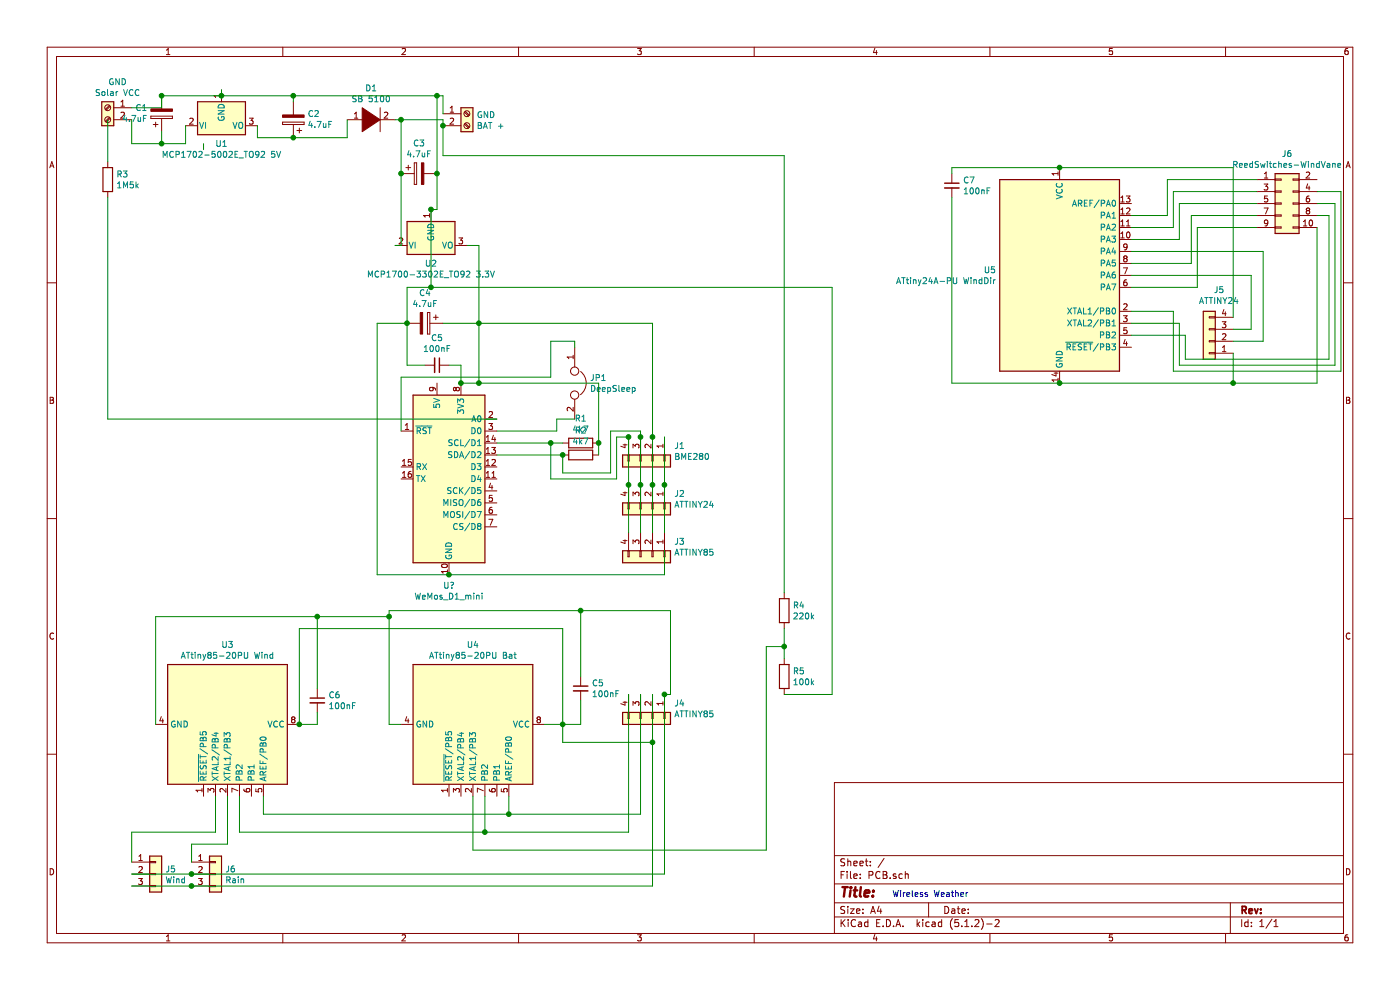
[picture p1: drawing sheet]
EESchema Schematic File Version 4
EELAYER 29 0
EELAYER END
$Descr A4 11693 8268
encoding utf-8
Sheet 1 1
Title ""
Date ""
Rev ""
Comp ""
Comment1 ""
Comment2 ""
Comment3 ""
Comment4 ""
$EndDescr
$Comp
L Connector:Screw_Terminal_01x02 GND
U 1 1
P 900 900
F 0 "GND" H 818 1117 50  0000 C CNN
F 1 "Solar VCC" H 818 1026 50  0000 C CNN
F 2 "" H 900 900 50  0001 C CNN
F 3 "~" H 900 900 50  0001 C CNN
	1    900  900 
	-1   0    0    -1  
$EndComp
$Comp
L Regulator_Linear:MCP1700-5002E_TO92 U1
U 1 1
P 1850 1050
F 0 "U1" H 1850 901 50  0000 C CNN
F 1 "MCP1702-5002E_TO92 5V" H 1850 810 50  0000 C CNN
F 2 "Package_TO_SOT_THT:TO-92_Inline" H 1850 850 50  0001 C CIN
F 3 "http://ww1.microchip.com/downloads/en/DeviceDoc/20001826D.pdf" H 1850 1050 50  0001 C CNN
	1    1850 1050
	1    0    0    -1  
$EndComp
$Comp
L Device:CP C1
U 1 1
P 1350 950
F 0 "C1" H 1233 904 50  0000 R CNN
F 1 "4.7uF" H 1233 995 50  0000 R CNN
F 2 "" H 1388 800 50  0001 C CNN
F 3 "~" H 1350 950 50  0001 C CNN
	1    1350 950 
	1    0    0    1   
$EndComp
Wire Wire Line
	1700 1200 1700 1250
Wire Wire Line
	1100 1000 1100 1200
Wire Wire Line
	1350 900  1350 800 
Wire Wire Line
	1350 1200 1350 1100
Wire Wire Line
	1100 1200 1350 1200
Connection ~ 1350 1200
Wire Wire Line
	1550 1200 1550 1050
Wire Wire Line
	1350 1200 1550 1200
Wire Wire Line
	1100 900  1350 900 
Wire Wire Line
	1350 800  1850 800 
Wire Wire Line
	1850 800  1850 750 
Connection ~ 1350 800 
$Comp
L Device:CP C2
U 1 1
P 2450 1000
F 0 "C2" H 2332 954 50  0000 R CNN
F 1 "4.7uF" H 2332 1045 50  0000 R CNN
F 2 "" H 2488 850 50  0001 C CNN
F 3 "~" H 2450 1000 50  0001 C CNN
	1    2450 1000
	-1   0    0    1   
$EndComp
Wire Wire Line
	1850 800  2450 800 
Wire Wire Line
	2450 800  2450 850 
Connection ~ 1850 800 
Wire Wire Line
	2450 1150 2150 1150
Wire Wire Line
	2150 1150 2150 1050
$Comp
L pspice:DIODE D1
U 1 1
P 3100 1000
F 0 "D1" H 3100 1265 50  0000 C CNN
F 1 "SB 5100" H 3100 1174 50  0000 C CNN
F 2 "" H 3100 1000 50  0001 C CNN
F 3 "~" H 3100 1000 50  0001 C CNN
	1    3100 1000
	1    0    0    -1  
$EndComp
Wire Wire Line
	2450 1150 2900 1150
Wire Wire Line
	2900 1150 2900 1000
Connection ~ 2450 1150
$Comp
L Connector:Screw_Terminal_01x02 GND
U 1 1
P 3900 950
F 0 "GND" H 3980 942 50  0000 L CNN
F 1 "BAT +" H 3980 851 50  0000 L CNN
F 2 "" H 3900 950 50  0001 C CNN
F 3 "~" H 3900 950 50  0001 C CNN
	1    3900 950 
	1    0    0    -1  
$EndComp
Wire Wire Line
	3300 1000 3350 1000
Wire Wire Line
	2450 800  3650 800 
Wire Wire Line
	3700 800  3700 950 
Connection ~ 2450 800 
$Comp
L Regulator_Linear:MCP1700-3302E_TO92 U2
U 1 1
P 3600 2050
F 0 "U2" H 3600 1901 50  0000 C CNN
F 1 "MCP1700-3302E_TO92 3.3V" H 3600 1810 50  0000 C CNN
F 2 "Package_TO_SOT_THT:TO-92_Inline" H 3600 1850 50  0001 C CIN
F 3 "http://ww1.microchip.com/downloads/en/DeviceDoc/20001826D.pdf" H 3600 2050 50  0001 C CNN
	1    3600 2050
	1    0    0    -1  
$EndComp
$Comp
L Device:CP C3
U 1 1
P 3500 1450
F 0 "C3" V 3245 1450 50  0000 C CNN
F 1 "4.7uF" V 3336 1450 50  0000 C CNN
F 2 "" H 3538 1300 50  0001 C CNN
F 3 "~" H 3500 1450 50  0001 C CNN
	1    3500 1450
	0    -1   1    0   
$EndComp
Wire Wire Line
	3350 1450 3350 2050
Wire Wire Line
	3350 2050 3300 2050
Wire Wire Line
	3350 1450 3350 1000
Connection ~ 3350 1450
Connection ~ 3350 1000
Wire Wire Line
	3350 1000 3700 1000
Wire Wire Line
	3650 1450 3650 800 
Connection ~ 3650 800 
Wire Wire Line
	3650 800  3700 800 
Wire Wire Line
	3650 1450 3650 1750
Wire Wire Line
	3650 1750 3600 1750
Connection ~ 3650 1450
$Comp
L Device:CP C4
U 1 1
P 3550 2700
F 0 "C4" V 3295 2700 50  0000 C CNN
F 1 "4.7uF" V 3386 2700 50  0000 C CNN
F 2 "" H 3588 2550 50  0001 C CNN
F 3 "~" H 3550 2700 50  0001 C CNN
	1    3550 2700
	0    1    1    0   
$EndComp
Wire Wire Line
	4000 2050 3900 2050
Wire Wire Line
	3700 2700 4000 2700
Wire Wire Line
	4000 2700 4000 2050
Wire Wire Line
	3400 2700 3400 2400
Wire Wire Line
	3400 2400 3600 2400
Wire Wire Line
	3600 2400 3600 1750
Connection ~ 3600 1750
$Comp
L MCU_Module:WeMos_D1_mini U?
U 1 1
P 3750 4000
F 0 "U?" H 3750 3111 50  0000 C CNN
F 1 "WeMos_D1_mini" H 3750 3020 50  0000 C CNN
F 2 "Module:WEMOS_D1_mini_light" H 3750 2850 50  0001 C CNN
F 3 "https://wiki.wemos.cc/products:d1:d1_mini#documentation" H 1900 2850 50  0001 C CNN
	1    3750 4000
	1    0    0    -1  
$EndComp
Wire Wire Line
	4000 2700 4000 3200
Wire Wire Line
	4000 3200 3850 3200
Connection ~ 4000 2700
Wire Wire Line
	3750 4800 3150 4800
Wire Wire Line
	3150 4800 3150 2700
Wire Wire Line
	3150 2700 3400 2700
Connection ~ 3400 2700
$Comp
L Device:Jumper JP1
U 1 1
P 4800 3200
F 0 "JP1" V 4754 3326 50  0000 L CNN
F 1 "DeepSleep" V 4845 3326 50  0000 L CNN
F 2 "" H 4800 3200 50  0001 C CNN
F 3 "~" H 4800 3200 50  0001 C CNN
	1    4800 3200
	0    1    1    0   
$EndComp
Wire Wire Line
	3350 3600 3350 3150
Wire Wire Line
	3350 3150 4600 3150
Wire Wire Line
	4600 3150 4600 2850
Wire Wire Line
	4600 2850 4800 2850
Wire Wire Line
	4800 2850 4800 2900
Wire Wire Line
	4800 3500 4650 3500
Wire Wire Line
	4650 3500 4650 3600
Wire Wire Line
	4650 3600 4150 3600
$Comp
L Device:C_Small C5
U 1 1
P 3650 3050
F 0 "C5" V 3421 3050 50  0000 C CNN
F 1 "100nF" V 3512 3050 50  0000 C CNN
F 2 "" H 3650 3050 50  0001 C CNN
F 3 "~" H 3650 3050 50  0001 C CNN
	1    3650 3050
	0    1    1    0   
$EndComp
Wire Wire Line
	3850 3200 3850 3050
Wire Wire Line
	3850 3050 3750 3050
Connection ~ 3850 3200
Wire Wire Line
	3550 3050 3400 3050
Wire Wire Line
	3400 3050 3400 2700
$Comp
L Device:R R1
U 1 1
P 4850 3700
F 0 "R1" V 4643 3700 50  0000 C CNN
F 1 "4k7" V 4734 3700 50  0000 C CNN
F 2 "" V 4780 3700 50  0001 C CNN
F 3 "~" H 4850 3700 50  0001 C CNN
	1    4850 3700
	0    1    1    0   
$EndComp
$Comp
L Device:R R2
U 1 1
P 4850 3800
F 0 "R2" V 4643 3800 50  0000 C CNN
F 1 "4k7" V 4734 3800 50  0000 C CNN
F 2 "" V 4780 3800 50  0001 C CNN
F 3 "~" H 4850 3800 50  0001 C CNN
	1    4850 3800
	0    1    1    0   
$EndComp
Wire Wire Line
	4150 3700 4600 3700
Wire Wire Line
	4150 3800 4700 3800
Wire Wire Line
	5000 3800 5000 3700
Wire Wire Line
	5000 3700 5000 3200
Wire Wire Line
	5000 3200 4000 3200
Connection ~ 5000 3700
Connection ~ 4000 3200
$Comp
L Connector_Generic:Conn_01x04 J1
U 1 1
P 5450 3850
F 0 "J1" V 5322 4030 50  0000 L CNN
F 1 "BME280" V 5413 4030 50  0000 L CNN
F 2 "" H 5450 3850 50  0001 C CNN
F 3 "~" H 5450 3850 50  0001 C CNN
	1    5450 3850
	0    1    1    0   
$EndComp
$Comp
L Connector_Generic:Conn_01x04 J2
U 1 1
P 5450 4250
F 0 "J2" V 5322 4430 50  0000 L CNN
F 1 "ATTINY24" V 5413 4430 50  0000 L CNN
F 2 "" H 5450 4250 50  0001 C CNN
F 3 "~" H 5450 4250 50  0001 C CNN
	1    5450 4250
	0    1    1    0   
$EndComp
$Comp
L Connector_Generic:Conn_01x04 J3
U 1 1
P 5450 4650
F 0 "J3" V 5322 4830 50  0000 L CNN
F 1 "ATTINY85" V 5413 4830 50  0000 L CNN
F 2 "" H 5450 4650 50  0001 C CNN
F 3 "~" H 5450 4650 50  0001 C CNN
	1    5450 4650
	0    1    1    0   
$EndComp
Wire Wire Line
	5550 3650 5550 4050
Wire Wire Line
	5550 4450 5550 4050
Connection ~ 5550 4050
Wire Wire Line
	5550 4600 5550 4800
Wire Wire Line
	5550 4800 3750 4800
Connection ~ 3750 4800
Wire Wire Line
	5450 4450 5450 4050
Wire Wire Line
	5450 4050 5450 3650
Connection ~ 5450 4050
Wire Wire Line
	5450 3650 5450 2700
Wire Wire Line
	5450 2700 4000 2700
Connection ~ 5450 3650
Wire Wire Line
	5350 4450 5350 4050
Wire Wire Line
	5350 4050 5350 3650
Connection ~ 5350 4050
Wire Wire Line
	5250 4450 5250 4050
Wire Wire Line
	5250 4050 5250 3650
Connection ~ 5250 4050
Wire Wire Line
	4700 3800 4700 3950
Wire Wire Line
	4700 3950 5100 3950
Wire Wire Line
	5100 3950 5100 3600
Wire Wire Line
	5100 3600 5350 3600
Wire Wire Line
	5350 3600 5350 3650
Connection ~ 4700 3800
Connection ~ 5350 3650
Wire Wire Line
	4600 3700 4600 4000
Wire Wire Line
	4600 4000 5150 4000
Wire Wire Line
	5150 4000 5150 3650
Wire Wire Line
	5150 3650 5250 3650
Connection ~ 4600 3700
Wire Wire Line
	4600 3700 4700 3700
Connection ~ 5250 3650
$Comp
L Device:R R3
U 1 1
P 900 1500
F 0 "R3" H 970 1546 50  0000 L CNN
F 1 "1M5k" H 970 1455 50  0000 L CNN
F 2 "" V 830 1500 50  0001 C CNN
F 3 "~" H 900 1500 50  0001 C CNN
	1    900  1500
	1    0    0    -1  
$EndComp
Wire Wire Line
	900  1000 900  1350
Wire Wire Line
	900  1650 900  3500
Wire Wire Line
	900  3500 4150 3500
$Comp
L MCU_Microchip_ATtiny:ATtiny85-20PU U3
U 1 1
P 1900 6050
F 0 "U3" V 1233 6050 50  0000 C CNN
F 1 "ATtiny85-20PU Wind" V 1324 6050 50  0000 C CNN
F 2 "Package_DIP:DIP-8_W7.62mm" H 1900 6050 50  0001 C CIN
F 3 "http://ww1.microchip.com/downloads/en/DeviceDoc/atmel-2586-avr-8-bit-microcontroller-attiny25-attiny45-attiny85_datasheet.pdf" H 1900 6050 50  0001 C CNN
	1    1900 6050
	0    1    1    0   
$EndComp
$Comp
L MCU_Microchip_ATtiny:ATtiny85-20PU U4
U 1 1
P 3950 6050
F 0 "U4" V 3283 6050 50  0000 C CNN
F 1 "ATtiny85-20PU Bat" V 3374 6050 50  0000 C CNN
F 2 "Package_DIP:DIP-8_W7.62mm" H 3950 6050 50  0001 C CIN
F 3 "http://ww1.microchip.com/downloads/en/DeviceDoc/atmel-2586-avr-8-bit-microcontroller-attiny25-attiny45-attiny85_datasheet.pdf" H 3950 6050 50  0001 C CNN
	1    3950 6050
	0    1    1    0   
$EndComp
Wire Wire Line
	1300 6050 1300 5150
Wire Wire Line
	1300 5150 2650 5150
Wire Wire Line
	3250 5150 3250 6050
Wire Wire Line
	3250 6050 3350 6050
Wire Wire Line
	2500 6050 2500 5250
Wire Wire Line
	2500 5250 4700 5250
Wire Wire Line
	4700 5250 4700 6050
Wire Wire Line
	4700 6050 4550 6050
Wire Wire Line
	2200 6650 2200 6800
Wire Wire Line
	2200 6800 4250 6800
Wire Wire Line
	4250 6800 4250 6650
$Comp
L Connector_Generic:Conn_01x04 J4
U 1 1
P 5450 6000
F 0 "J4" V 5322 6180 50  0000 L CNN
F 1 "ATTINY85" V 5413 6180 50  0000 L CNN
F 2 "" H 5450 6000 50  0001 C CNN
F 3 "~" H 5450 6000 50  0001 C CNN
	1    5450 6000
	0    1    1    0   
$EndComp
$Comp
L Device:C_Small C5
U 1 1
P 4850 5750
F 0 "C5" H 4942 5796 50  0000 L CNN
F 1 "100nF" H 4942 5705 50  0000 L CNN
F 2 "" H 4850 5750 50  0001 C CNN
F 3 "~" H 4850 5750 50  0001 C CNN
	1    4850 5750
	1    0    0    -1  
$EndComp
$Comp
L Device:C_Small C6
U 1 1
P 2650 5850
F 0 "C6" H 2742 5896 50  0000 L CNN
F 1 "100nF" H 2742 5805 50  0000 L CNN
F 2 "" H 2650 5850 50  0001 C CNN
F 3 "~" H 2650 5850 50  0001 C CNN
	1    2650 5850
	1    0    0    -1  
$EndComp
Wire Wire Line
	4700 6050 4850 6050
Wire Wire Line
	4850 6050 4850 5850
Connection ~ 4700 6050
Wire Wire Line
	4850 5650 4850 5100
Wire Wire Line
	4850 5100 3250 5100
Wire Wire Line
	3250 5100 3250 5150
Connection ~ 3250 5150
Wire Wire Line
	2500 6050 2650 6050
Wire Wire Line
	2650 6050 2650 5950
Connection ~ 2500 6050
Wire Wire Line
	2650 5750 2650 5150
Connection ~ 2650 5150
Wire Wire Line
	2650 5150 3250 5150
Wire Wire Line
	4850 5100 5600 5100
Wire Wire Line
	5600 5100 5600 5800
Wire Wire Line
	5600 5800 5550 5800
Connection ~ 4850 5100
Wire Wire Line
	5450 5800 5450 6200
Wire Wire Line
	5450 6200 4700 6200
Wire Wire Line
	4700 6200 4700 6050
Wire Wire Line
	4250 6800 5350 6800
Wire Wire Line
	5350 6800 5350 5800
Connection ~ 4250 6800
Wire Wire Line
	4050 6650 4050 6950
Wire Wire Line
	4050 6950 2000 6950
Wire Wire Line
	2000 6950 2000 6650
Wire Wire Line
	4050 6950 5250 6950
Wire Wire Line
	5250 6950 5250 5800
Connection ~ 4050 6950
$Comp
L Connector_Generic:Conn_01x03 J5
U 1 1
P 1300 7300
F 0 "J5" H 1380 7342 50  0000 L CNN
F 1 "Wind" H 1380 7251 50  0000 L CNN
F 2 "" H 1300 7300 50  0001 C CNN
F 3 "~" H 1300 7300 50  0001 C CNN
	1    1300 7300
	1    0    0    -1  
$EndComp
$Comp
L Connector_Generic:Conn_01x03 J6
U 1 1
P 1800 7300
F 0 "J6" H 1880 7342 50  0000 L CNN
F 1 "Rain" H 1880 7251 50  0000 L CNN
F 2 "" H 1800 7300 50  0001 C CNN
F 3 "~" H 1800 7300 50  0001 C CNN
	1    1800 7300
	1    0    0    -1  
$EndComp
Wire Wire Line
	1100 7400 1600 7400
Wire Wire Line
	1600 7400 5450 7400
Wire Wire Line
	5450 7400 5450 6200
Connection ~ 1600 7400
Connection ~ 5450 6200
Wire Wire Line
	1100 7300 1600 7300
Wire Wire Line
	1600 7300 5550 7300
Wire Wire Line
	5550 5800 5550 7300
Connection ~ 1600 7300
Connection ~ 5550 5800
Wire Wire Line
	1800 6650 1800 6950
Wire Wire Line
	1800 6950 1100 6950
Wire Wire Line
	1100 6950 1100 7200
Wire Wire Line
	1900 6650 1900 7050
Wire Wire Line
	1900 7050 1600 7050
Wire Wire Line
	1600 7050 1600 7200
$Comp
L Device:R R5
U 1 1
P 6550 5650
F 0 "R5" H 6620 5696 50  0000 L CNN
F 1 "100k" H 6620 5605 50  0000 L CNN
F 2 "" V 6480 5650 50  0001 C CNN
F 3 "~" H 6550 5650 50  0001 C CNN
	1    6550 5650
	1    0    0    -1  
$EndComp
$Comp
L Device:R R4
U 1 1
P 6550 5100
F 0 "R4" H 6620 5146 50  0000 L CNN
F 1 "220k" H 6620 5055 50  0000 L CNN
F 2 "" V 6480 5100 50  0001 C CNN
F 3 "~" H 6550 5100 50  0001 C CNN
	1    6550 5100
	1    0    0    -1  
$EndComp
Wire Wire Line
	6550 5250 6550 5400
Wire Wire Line
	3950 6650 3950 7100
Wire Wire Line
	3950 7100 6400 7100
Wire Wire Line
	6400 7100 6400 5400
Wire Wire Line
	6400 5400 6550 5400
Connection ~ 6550 5400
Wire Wire Line
	6550 5400 6550 5500
Wire Wire Line
	3700 1300 6550 1300
Wire Wire Line
	6550 1300 6550 4950
Wire Wire Line
	3700 1000 3700 1050
Connection ~ 3700 1050
Wire Wire Line
	3700 1050 3700 1300
Wire Wire Line
	6550 5800 6950 5800
Wire Wire Line
	6950 5800 6950 2400
Wire Wire Line
	6950 2400 3600 2400
Connection ~ 3600 2400
$Comp
L MCU_Microchip_ATtiny:ATtiny24A-PU U5
U 1 1
P 8850 2300
F 0 "U5" H 8321 2346 50  0000 R CNN
F 1 "ATtiny24A-PU WindDir" H 8321 2255 50  0000 R CNN
F 2 "Package_DIP:DIP-14_W7.62mm" H 8850 2300 50  0001 C CIN
F 3 "http://ww1.microchip.com/downloads/en/DeviceDoc/doc8183.pdf" H 8850 2300 50  0001 C CNN
	1    8850 2300
	1    0    0    -1  
$EndComp
$Comp
L Device:C_Small C7
U 1 1
P 7950 1550
F 0 "C7" H 8042 1596 50  0000 L CNN
F 1 "100nF" H 8042 1505 50  0000 L CNN
F 2 "" H 7950 1550 50  0001 C CNN
F 3 "~" H 7950 1550 50  0001 C CNN
	1    7950 1550
	1    0    0    -1  
$EndComp
Wire Wire Line
	8850 1400 7950 1400
Wire Wire Line
	7950 1400 7950 1450
Wire Wire Line
	7950 1650 7950 3200
Wire Wire Line
	7950 3200 8850 3200
$Comp
L Connector_Generic:Conn_01x04 J5
U 1 1
P 10100 2850
F 0 "J5" H 10018 2425 50  0000 C CNN
F 1 "ATTINY24" H 10018 2516 50  0000 C CNN
F 2 "" H 10100 2850 50  0001 C CNN
F 3 "~" H 10100 2850 50  0001 C CNN
	1    10100 2850
	-1   0    0    1   
$EndComp
Wire Wire Line
	10300 2950 10300 3200
Wire Wire Line
	10300 3200 8850 3200
Connection ~ 8850 3200
Wire Wire Line
	10300 2650 10300 1400
Wire Wire Line
	10300 1400 8850 1400
Connection ~ 8850 1400
Wire Wire Line
	10550 2100 10550 2850
Wire Wire Line
	10550 2850 10300 2850
Wire Wire Line
	9450 2100 10550 2100
Wire Wire Line
	10300 2750 10450 2750
Wire Wire Line
	10450 2750 10450 2300
Wire Wire Line
	10450 2300 9450 2300
$Comp
L Connector_Generic:Conn_02x05_Odd_Even J6
U 1 1
P 10700 1700
F 0 "J6" H 10750 2117 50  0000 C CNN
F 1 "ReedSwitches-WindVane" H 10750 2026 50  0000 C CNN
F 2 "" H 10700 1700 50  0001 C CNN
F 3 "~" H 10700 1700 50  0001 C CNN
	1    10700 1700
	1    0    0    -1  
$EndComp
Wire Wire Line
	11000 1900 11000 3200
Wire Wire Line
	11000 3200 10300 3200
Connection ~ 10300 3200
Wire Wire Line
	9450 1800 9750 1800
Wire Wire Line
	9750 1800 9750 1500
Wire Wire Line
	9750 1500 10500 1500
Wire Wire Line
	9450 1900 9800 1900
Wire Wire Line
	9800 1900 9800 1600
Wire Wire Line
	9800 1600 10500 1600
Wire Wire Line
	9450 2000 9850 2000
Wire Wire Line
	9850 2000 9850 1700
Wire Wire Line
	9850 1700 10500 1700
Wire Wire Line
	9450 2200 9950 2200
Wire Wire Line
	9950 2200 9950 1800
Wire Wire Line
	9950 1800 10500 1800
Wire Wire Line
	9450 2400 10000 2400
Wire Wire Line
	10000 2400 10000 1900
Wire Wire Line
	10000 1900 10500 1900
Wire Wire Line
	9450 2800 9900 2800
Wire Wire Line
	9900 2800 9900 3000
Wire Wire Line
	9900 3000 11100 3000
Wire Wire Line
	11100 3000 11100 1800
Wire Wire Line
	11100 1800 11000 1800
Wire Wire Line
	9450 2700 9850 2700
Wire Wire Line
	9850 2700 9850 3050
Wire Wire Line
	9850 3050 11150 3050
Wire Wire Line
	11150 3050 11150 1700
Wire Wire Line
	11150 1700 11000 1700
Wire Wire Line
	9450 2600 9800 2600
Wire Wire Line
	9800 2600 9800 3100
Wire Wire Line
	9800 3100 11200 3100
Wire Wire Line
	11200 3100 11200 1600
Wire Wire Line
	11200 1600 11000 1600
Text Notes 7450 7500 0    50   ~ 0
Wireless Weather
$EndSCHEMATC
